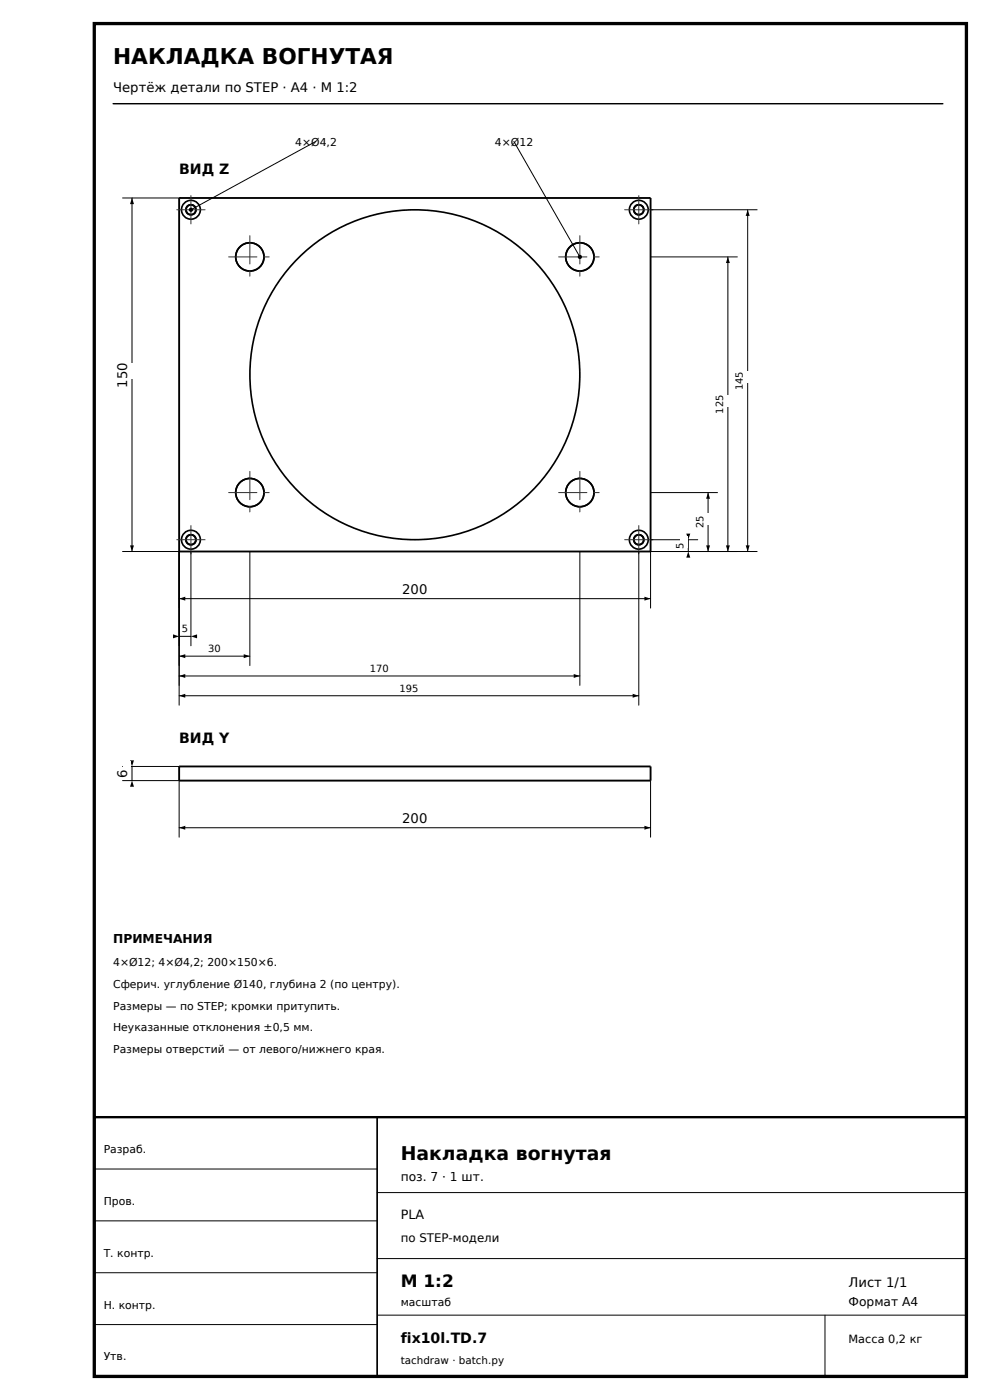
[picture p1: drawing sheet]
<svg xmlns="http://www.w3.org/2000/svg" width="210mm" height="297mm" viewBox="0 0 210 297" stroke-linecap="round" stroke-linejoin="round" font-family="sans-serif">
<path d="M20 5h185v287h-185z" fill="none" stroke="#000" stroke-width=".7" stroke-linecap="butt"/>
<path d="M24 22h176" fill="none" stroke="#000" stroke-width=".3"/>
<path d="M20 237h185v55h-185z" fill="none" stroke="#000" stroke-width=".5"/>
<g fill="none" stroke="#000" stroke-width=".35">
<path d="M80 237v55"/>
<circle cx="40.5" cy="44.5" r="2"/>
<circle cx="53" cy="54.5" r="3"/>
<circle cx="123" cy="54.5" r="3"/>
<circle cx="135.5" cy="44.5" r="2"/>
<circle cx="88" cy="79.5" r="35"/>
<circle cx="40.5" cy="114.5" r="2"/>
<circle cx="53" cy="104.5" r="3"/>
<circle cx="123" cy="104.5" r="3"/>
<circle cx="135.5" cy="114.5" r="2"/>
</g>
<path d="M38 117v12M138 117v12M38 127h100M20 248h60M20 259h60M80 253h125M20 270h60M80 267h125M80 279h125M175 279v13M20 281h60" fill="none" stroke="#000" stroke-width=".21"/>
<g fill="none" stroke="#000" stroke-width=".4">
<path d="M38 42h100v75h-100zM38 162.6h100v3h-100z"/>
<circle cx="40.5" cy="44.5" r="1.05"/>
<circle cx="135.5" cy="44.5" r="1.05"/>
<circle cx="40.5" cy="114.5" r="1.05"/>
<circle cx="135.5" cy="114.5" r="1.05"/>
</g>
<path d="M38 127l1.3-.4v.8zM136.7 126.6l1.3 .4-1.3 .4z" fill="#000"/>
<path d="M85.5 123.5h5v3.4h-5z" fill="#fff"/>
<path d="M26 42h12M28 42v75M26 117h12" fill="none" stroke="#000" stroke-width=".21"/>
<path d="M28 42l.4 1.3h-.8zM27.6 115.7h.8l-.4 1.3z" fill="#000"/>
<path d="M24.5 76.9h5v3.4h-5z" fill="#fff"/>
<path d="M38 165.6v12M38 175.6h100M138 165.6v12" fill="none" stroke="#000" stroke-width=".21"/>
<path d="M38 175.6l1.3-.4v.8zM136.7 175.2l1.3 .4-1.3 .4z" fill="#000"/>
<path d="M85.5 172.1h5v3.4h-5z" fill="#fff"/>
<path d="M26 162.6h12M26 165.6h12M28 162.6v3" fill="none" stroke="#000" stroke-width=".21"/>
<path d="M27.6 161.3h.8l-.4 1.3zM28 165.6l.4 1.3h-.8z" fill="#000"/>
<path d="M26.2 161.5h1.6v3.4h-1.6z" fill="#fff"/>
<g fill="none" stroke="#000" stroke-width=".35">
<circle cx="40.5" cy="44.5" r="1.06"/>
<circle cx="53" cy="54.5" r="3"/>
<circle cx="123" cy="54.5" r="3"/>
<circle cx="135.5" cy="44.5" r="1.06"/>
<circle cx="40.5" cy="114.5" r="1.06"/>
<circle cx="53" cy="104.5" r="3"/>
<circle cx="123" cy="104.5" r="3"/>
<circle cx="135.5" cy="114.5" r="1.06"/>
</g>
<g fill="none" stroke="#333" stroke-width=".21" stroke-dasharray="6 1.4 1.2 1.4">
<path d="M37.5 44.5h6M40.5 41.5v6M48.5 54.5h9M53 50v9M118.5 54.5h9M123 50v9M132.5 44.5h6M135.5 41.5v6M37.5 114.5h6M40.5 111.5v6M48.5 104.5h9M53 100v9"/>
<path d="M118.5 104.5h9M123 100v9M132.5 114.5h6M135.5 111.5v6"/>
</g>
<path d="M38 117v20M40.5 117v20M38 135h2.5" fill="none" stroke="#000" stroke-width=".21"/>
<path d="M36.7 134.6l1.3 .4-1.3 .4zM40.5 135l1.3-.4v.8z" fill="#000"/>
<path d="M38.4 132.2h1.6v2.5h-1.6z" fill="#fff"/>
<path d="M38 117v24.2M53 117v24.2M38 139.2h15" fill="none" stroke="#000" stroke-width=".21"/>
<path d="M38 139.2l1.3-.4v.8zM51.7 138.8l1.3 .4-1.3 .4z" fill="#000"/>
<path d="M44.2 136.4h2.6v2.5h-2.6z" fill="#fff"/>
<path d="M38 117v28.4M123 117v28.4M38 143.4h85" fill="none" stroke="#000" stroke-width=".21"/>
<path d="M38 143.4l1.3-.4v.8zM121.7 143l1.3 .4-1.3 .4z" fill="#000"/>
<path d="M78.6 140.6h3.8v2.5h-3.8z" fill="#fff"/>
<path d="M38 117v32.6M135.5 117v32.6M38 147.6h97.5" fill="none" stroke="#000" stroke-width=".21"/>
<path d="M38 147.6l1.3-.4v.8zM134.2 147.2l1.3 .4-1.3 .4z" fill="#000"/>
<path d="M84.9 144.8h3.7v2.5h-3.7z" fill="#fff"/>
<path d="M138 117h10M138 114.5h10M146 114.5v2.5" fill="none" stroke="#000" stroke-width=".21"/>
<path d="M146 117l.4 1.3h-.8zM145.6 113.2h.8l-.4 1.3z" fill="#000"/>
<path d="M144.2 113.8h1.6v2.5h-1.6z" fill="#fff"/>
<path d="M138 117h14.2M138 104.5h14.2M150.2 104.5v12.5" fill="none" stroke="#000" stroke-width=".21"/>
<path d="M149.8 115.7h.8l-.4 1.3zM150.2 104.5l.4 1.3h-.8z" fill="#000"/>
<path d="M147.9 108.8h2.6v2.5h-2.6z" fill="#fff"/>
<path d="M138 54.5h18.4M154.4 54.5v62.5M138 117h18.4" fill="none" stroke="#000" stroke-width=".21"/>
<path d="M154.4 54.5l.4 1.3h-.8zM154 115.7h.8l-.4 1.3z" fill="#000"/>
<path d="M151.5 83.8h3.8v2.5h-3.8z" fill="#fff"/>
<path d="M138 44.5h22.6M158.6 44.5v72.5M138 117h22.6" fill="none" stroke="#000" stroke-width=".21"/>
<path d="M158.6 44.5l.4 1.3h-.8zM158.2 115.7h.8l-.4 1.3z" fill="#000"/>
<path d="M155.7 78.8h3.8v2.5h-3.8z" fill="#fff"/>
<path d="M40.5 44.5l26.5-14.5zM109 30l14 24.5z" fill="#000" stroke="#000" stroke-width=".21"/>
<g fill="#000">
<circle cx="40.5" cy="44.5" r=".45"/>
<circle cx="123" cy="54.5" r=".45"/>
</g>
<text font-size="4.6" x="24" y="13.5">НАКЛАДКА ВОГНУТАЯ</text>
<text font-size="4" x="85" y="246">Накладка вогнутая</text>
<text font-size="3.6" x="85" y="273">М 1:2</text>
<g font-size="3">
<text x="38" y="37">ВИД Z</text>
<text x="38" y="157.6">ВИД Y</text>
<text x="85" y="285">fix10l.TD.7</text>
</g>
<g font-size="2.8">
<text x="24" y="19.5">Чертёж детали по STEP · A4 · М 1:2</text>
<text x="27" y="82.2" transform="rotate(-90 27 82.2)">150</text>
<text x="85.3" y="126.1">200</text>
<text x="27" y="165" transform="rotate(-90 27 165)">6</text>
<text x="85.3" y="174.7">200</text>
<text x="180" y="273">Лист 1/1</text>
</g>
<text font-size="2.7" x="85" y="258.5">PLA</text>
<g font-size="2.6">
<text x="24" y="200">ПРИМЕЧАНИЯ</text>
<text x="85" y="250.6">поз. 7 · 1 шт.</text>
<text x="180" y="277">Формат A4</text>
</g>
<text font-size="2.5" x="85" y="263.5">по STEP-модели</text>
<text font-size="2.4" x="180" y="285">Масса 0,2 кг</text>
<g font-size="2.3">
<text x="62.6" y="30.9">4×Ø4,2</text>
<text x="105" y="30.9">4×Ø12</text>
<text x="24" y="205">4×Ø12; 4×Ø4,2; 200×150×6.</text>
<text x="24" y="209.6">Сферич. углубление Ø140, глубина 2 (по центру).</text>
<text x="24" y="214.2">Размеры — по STEP; кромки притупить.</text>
<text x="24" y="218.8">Неуказанные отклонения ±0,5 мм.</text>
<text x="24" y="223.4">Размеры отверстий — от левого/нижнего края.</text>
<text x="22" y="244.6">Разраб.</text>
<text x="22" y="255.6">Пров.</text>
<text x="22" y="266.6">Т. контр.</text>
<text x="22" y="277.6">Н. контр.</text>
<text x="85" y="277">масштаб</text>
<text x="22" y="288.6">Утв.</text>
</g>
<text font-size="2.2" x="85" y="289.3">tachdraw · batch.py</text>
<g font-size="2.1">
<text x="157.6" y="82.8" transform="rotate(-90 157.6 82.8)">145</text>
<text x="153.4" y="87.8" transform="rotate(-90 153.4 87.8)">125</text>
<text x="149.2" y="112.1" transform="rotate(-90 149.2 112.1)">25</text>
<text x="145" y="116.4" transform="rotate(-90 145 116.4)">5</text>
<text x="38.6" y="134.1">5</text>
<text x="44.2" y="138.3">30</text>
<text x="78.5" y="142.5">170</text>
<text x="84.7" y="146.7">195</text>
</g>
</svg>
